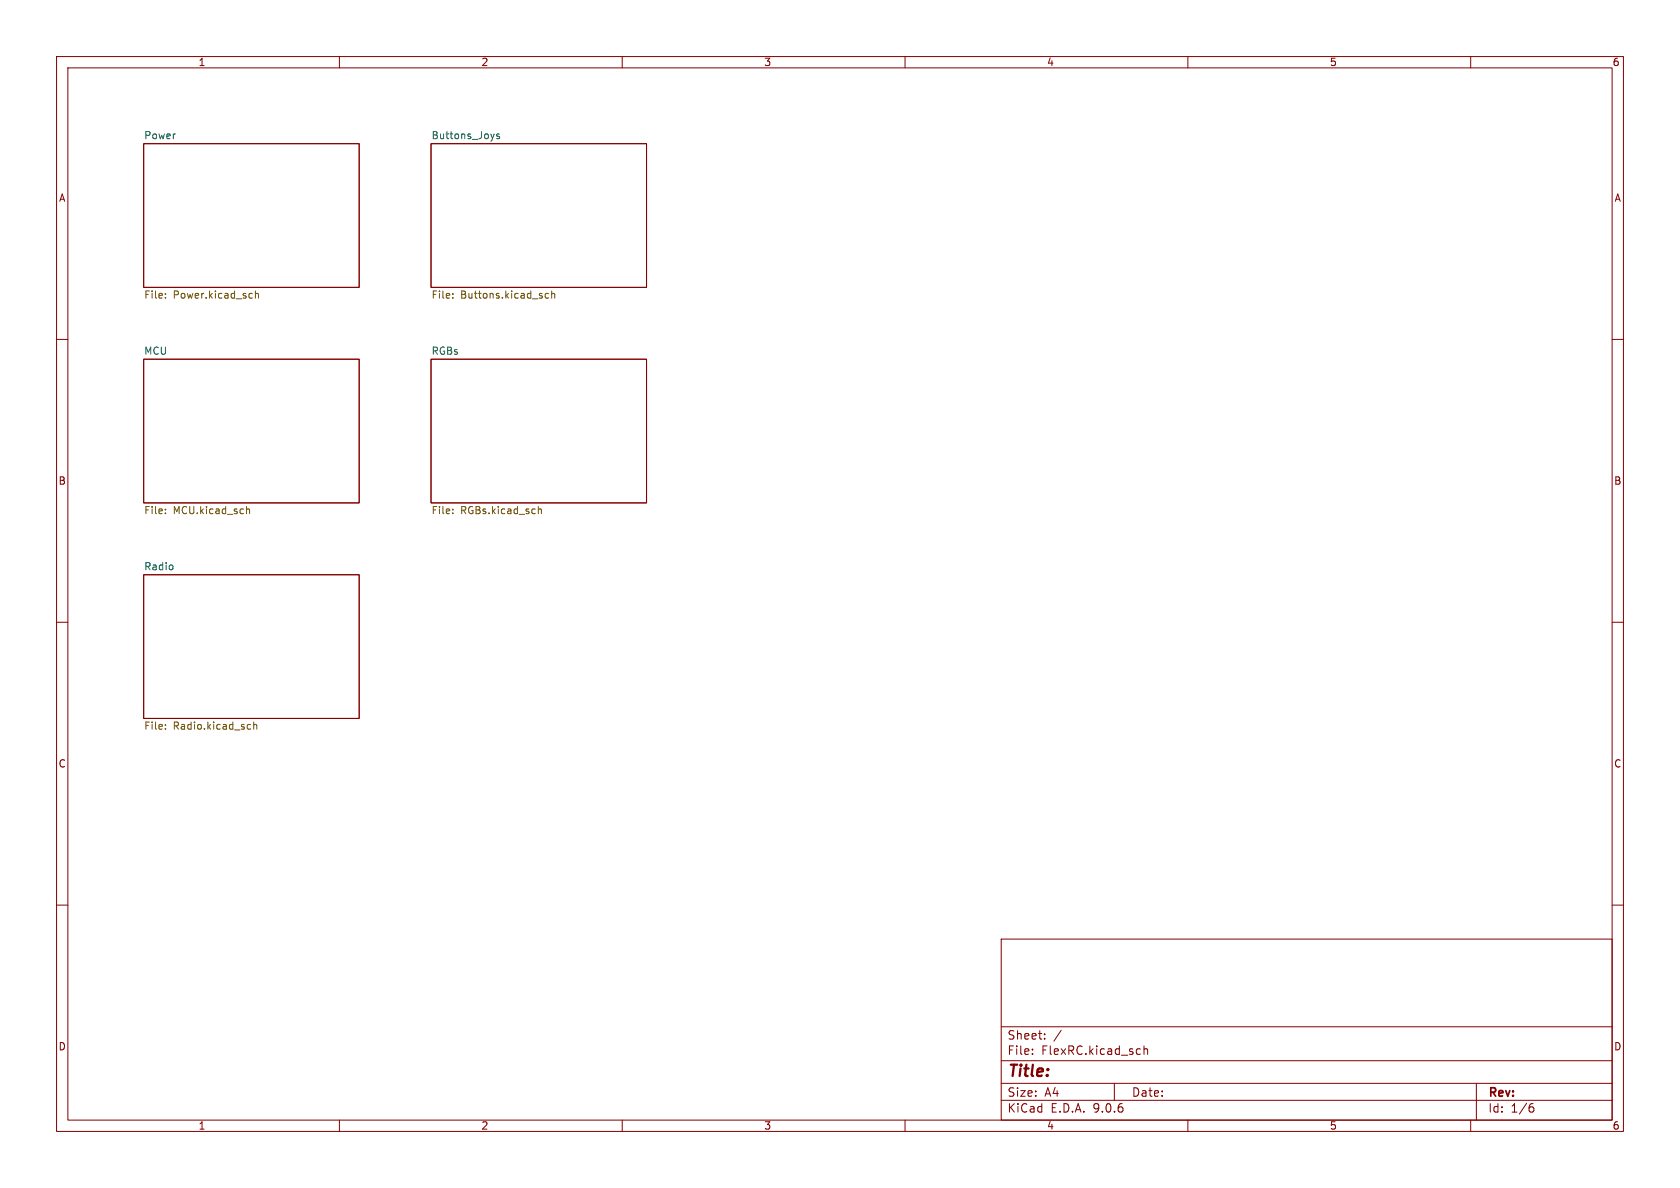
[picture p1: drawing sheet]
<svg xmlns="http://www.w3.org/2000/svg" width="297mm" height="210mm" viewBox="0 0 297 210" stroke-linecap="round" stroke-linejoin="round" font-family="sans-serif">
<g fill="none" stroke="#840000" stroke-width=".18">
<path d="M10 10h277v190h-277zM12 12h273v186h-273zM60 10v2M110 10v2M160 10v2M210 10v2M260 10v2M25.4 25.4h38.1v25.4h-38.1zM76.2 25.4h38.1v25.4h-38.1zM10 60h2M25.4 63.5h38.1v25.4h-38.1zM76.2 63.5h38.1v25.4h-38.1z"/>
<path d="M285 60h2M10 110h2M25.4 101.6h38.1v25.4h-38.1zM285 110h2M10 160h2M177 166h108v32h-108zM285 160h2M60 198v2M110 198v2M160 198v2M177 194.5h108M177 191.5h108"/>
<path d="M177 187.5h108M177 181.5h108M182.5 186.3v.1M182.5 185.5v.1M184.7 183.6v.1M184.7 182.8v.1M187.6 182.1l-1.3 2M197 191.5v3M201.5 185.4l.1 .1M201.6 186.3l-.1 .1M202.2 184.9v1.5M202.2 185.5l.3-.1 .3 .1 .1 .9"/>
<path d="M210 198v2M260 198v2M261 191.5v6.5M270.6 195.7h.4l.2 .3-.1 .5-.5 .1M271 195.1l-.4 .1"/>
</g>
<g fill="none" stroke="#725600" stroke-width=".18">
<path d="M29.2 51.9v.1M29.2 52.6v.1M44.5 51.9h.1M44.6 52.6l-.1 .1M45.2 51.4v1.3M45.2 52l.1-.1h.3l.1 .8M80 51.9v.1M80 52.6v.1M97 51.9h-.4l-.2 .2 .1 .5h.5M97.5 52l.2-.1h.3l.1 .8M97.5 51.4v1.3M29.2 90.7v.1"/>
<path d="M29.2 90v.1M43.6 89.5v1.3M43.6 90.1l.2-.1h.3v.8M80 90.7v.1M80 90v.1M95.2 90.1l.2-.1h.3v.8M95.2 89.5v1.3M29.2 128.1v.1M29.2 128.8v.1M43.9 128.1h.4M44.3 128.8l-.4 .1M44.9 128.2l.1-.1h.3l.1 .8"/>
<path d="M44.9 127.6v1.3"/>
</g>
<path d="M88.3 23.7h-.3l-.2 .2 .1 .1 .4 .2v.3h-.5M30.5 100v.6" fill="none" stroke="#006464" stroke-width=".18"/>
<text font-size="2.8" fill="#840000" x="178" y="190.9">Title:</text>
<g font-size="2.1" fill="#840000">
<text x="178" y="184">Sheet:</text>
<text x="178" y="186.7">File:</text>
<text x="184.1" y="186.7">FlexRC.kicad_sch</text>
<text x="178" y="196.9">KiCad</text>
<text x="178" y="194.1">Size:</text>
<text x="184.7" y="194.1">A4</text>
<text x="185.7" y="196.9">E.D.A.</text>
<text x="193.3" y="196.9">9.0.6</text>
<text x="200" y="194.1">Date:</text>
<text x="263" y="194.3">Rev:</text>
<text x="263" y="196.9">Id:</text>
<text x="267.1" y="196.9">1/6</text>
</g>
<g font-size="1.8" fill="#840000">
<text x="35" y="11.9">1</text>
<text x="85" y="11.9">2</text>
<text x="135" y="11.9">3</text>
<text x="185" y="11.9">4</text>
<text x="235" y="11.9">5</text>
<text x="285" y="11.9">6</text>
<text x="10.3" y="35.9">A</text>
<text x="285.3" y="35.9">A</text>
<text x="10.3" y="85.9">B</text>
<text x="285.3" y="85.9">B</text>
<text x="10.3" y="135.9">C</text>
<text x="285.3" y="135.9">C</text>
<text x="10.3" y="185.9">D</text>
<text x="285.3" y="185.9">D</text>
<text x="35" y="199.9">1</text>
<text x="85" y="199.9">2</text>
<text x="135" y="199.9">3</text>
<text x="185" y="199.9">4</text>
<text x="235" y="199.9">5</text>
<text x="285" y="199.9">6</text>
</g>
<g font-size="1.8" fill="#006464">
<text x="25.4" y="24.7">Power</text>
<text x="76.2" y="24.7">Buttons_Joys</text>
<text x="25.4" y="62.8">MCU</text>
<text x="76.2" y="62.8">RGBs</text>
<text x="25.4" y="100.9">Radio</text>
</g>
<g font-size="1.8" fill="#725600">
<text x="25.4" y="53.1">File:</text>
<text x="30.6" y="53.1">Power.kicad_sch</text>
<text x="76.2" y="53.1">File:</text>
<text x="81.4" y="53.1">Buttons.kicad_sch</text>
<text x="25.4" y="91.2">File:</text>
<text x="30.6" y="91.2">MCU.kicad_sch</text>
<text x="76.2" y="91.2">File:</text>
<text x="81.4" y="91.2">RGBs.kicad_sch</text>
<text x="25.4" y="129.3">File:</text>
<text x="30.6" y="129.3">Radio.kicad_sch</text>
</g>
</svg>
